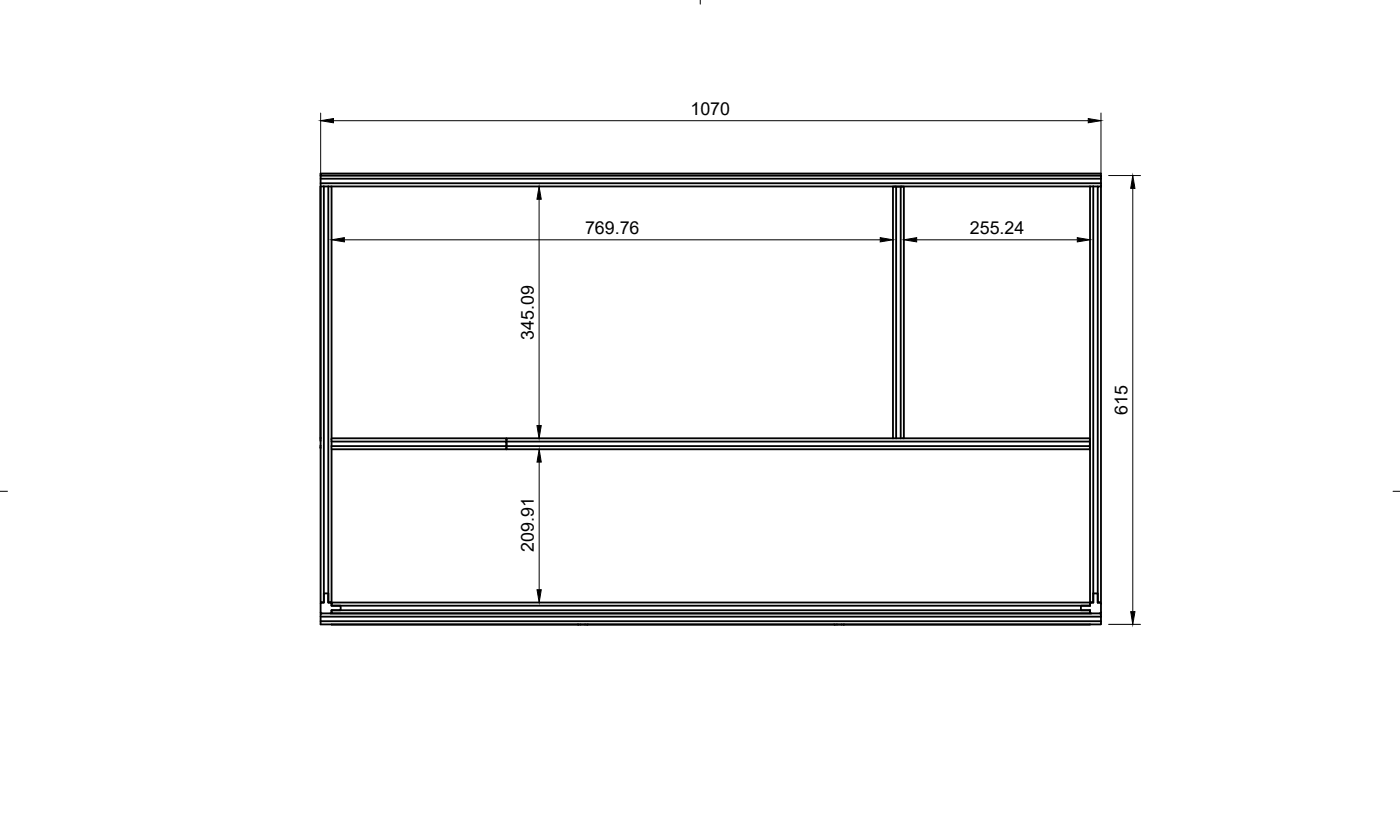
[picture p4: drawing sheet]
<svg xmlns="http://www.w3.org/2000/svg" width="384mm" height="225mm" viewBox="0 0 384 225" stroke-linecap="round" stroke-linejoin="round" font-family="sans-serif">
<!-- layer: Visible -->
<g fill="none" stroke="#000" stroke-width=".51">
<path d="M87.9 47.6h214v.5h-214zM87.9 51.1h.9M87.9 48.1v117h.3M87.9 51.2v68.8M88.8 51.1v114h-.6M88.8 51.1h1.2M90 51.1h.9v69.1M90 51.1v114h.6M90.9 51.1h208M245.5 51.1v.1M245.8 51.2v68.9M247 51.2h.9v68.9"/>
<path d="M247 51.2h-2.1v68.9M247 51.2v68.9M247.3 51.1v.1M298.9 51.1h.9M298.9 51.1v114h.3M299.8 51.1v114h-.6M299.8 51.1h1.2M301 51.1h.9v114h-.9zM301.9 48.1v.9h-214M301.9 49v1.2h-214M301.9 50.2v.9M87.9 120h.1"/>
<path d="M87.9 122.1v.7M87.9 120.1v.7M90.9 120.3v.7h48v1.3h-48v.6M90.9 123.1v42h-.3M90.9 120.1h48v.9h160v-.9h-51M90.9 121v1.3M244.9 120.1h.9M244.9 120.1h-106v3h160v-.8M245.8 120.1h2.1M298.9 121v1.3h-160v.8h-48M298.9 120.7h.1M298.9 120.8h.1"/>
<path d="M298.9 122.1h.1M298.9 122.5h.1M87.9 165.4v2.4l.3 .3M88.2 168.1h-.3v3h214v-.9M88.2 165.1h.6v-2.5h1.2v2.5h.6M88.2 168.1h213.4M88.2 165.1l-.3 .3M90.6 165.1l.3 .3M90.9 167.2v.9h208v-.3M90.9 165.1h208v.9h-208zM90.9 165.4v.6h2.5v1.2h-2.5M90.9 167.2v.6"/>
<path d="M90.9 167.2h208v.6M90.9 167.8l-.3 .3M91 171.1l67.6 .1M158.4 171.1l.2 .1M159.2 171.1l-.6 .1M159.2 171.2h1.2M160.4 171.1h69.1M161.2 171.1l-.2 .1M228.8 171.1l.2 .1M229.5 171.2h1.3M230.8 171.1l.5 .1M231.5 171.1l-.1 .1"/>
<path d="M298.9 167.8l.3 .3M298.9 166h-2.5v1.2M298.9 165.4v.6M299 171.1l-67.7 .1M299.2 165.1h.6v-2.5h1.2v2.5M299.2 165.1l-.3 .3M301 165.1h.8l.2 .3M301.6 168.1h.3v.9h-214M301.9 169v1.2h-214M301.9 165.4l.1 2.4-.3 .3"/>
</g>
<!-- layer: BORDER -->
<path d="M192 -.1v1.2M0 134.6h2M382 134.6h2" fill="none" stroke="#000" stroke-width=".27"/>
<!-- layer: FD_Dimensions -->
<path d="M87.9 31v18M91.5 33.1h206.9M301.9 31v18M147.8 54.6v62M304 48.1h8.8M310.7 51.6v116M94.4 65.7h147M251.4 65.7h44M147.9 126.6v35M304 171.1h8.8" fill="none" stroke="#000" stroke-width=".27"/>
<path d="M87.9 33.1l3.6-.6v1.1zM298.4 32.5l3.5 .6-3.5 .5zM147.8 51.1l.6 3.5h-1.1zM310.7 48.1l.6 3.5h-1.2zM90.9 65.7l3.5-.6v1.2zM241.4 65.1l3.5 .6-3.5 .6zM247.9 65.7l3.5-.6v1.2zM295.4 65.1l3.5 .6-3.5 .6zM147.3 116.6h1.1l-.6 3.5zM147.9 123.1l.5 3.5h-1.1zM147.3 161.6h1.1l-.5 3.5zM310.1 167.6h1.2l-.6 3.5z" fill="#000" stroke="#000" stroke-width=".27"/>
<g font-size="4.9">
<text x="189.4" y="31.6">1070</text>
<text x="160.4" y="64.3">769.76</text>
<text x="266" y="64.3">255.24</text>
<text x="146.4" y="93.1" transform="rotate(-90 146.4 93.1)">345.09</text>
<text x="309.2" y="113.7" transform="rotate(-90 309.2 113.7)">615</text>
<text x="146.4" y="151.2" transform="rotate(-90 146.4 151.2)">209.91</text>
</g>
</svg>
